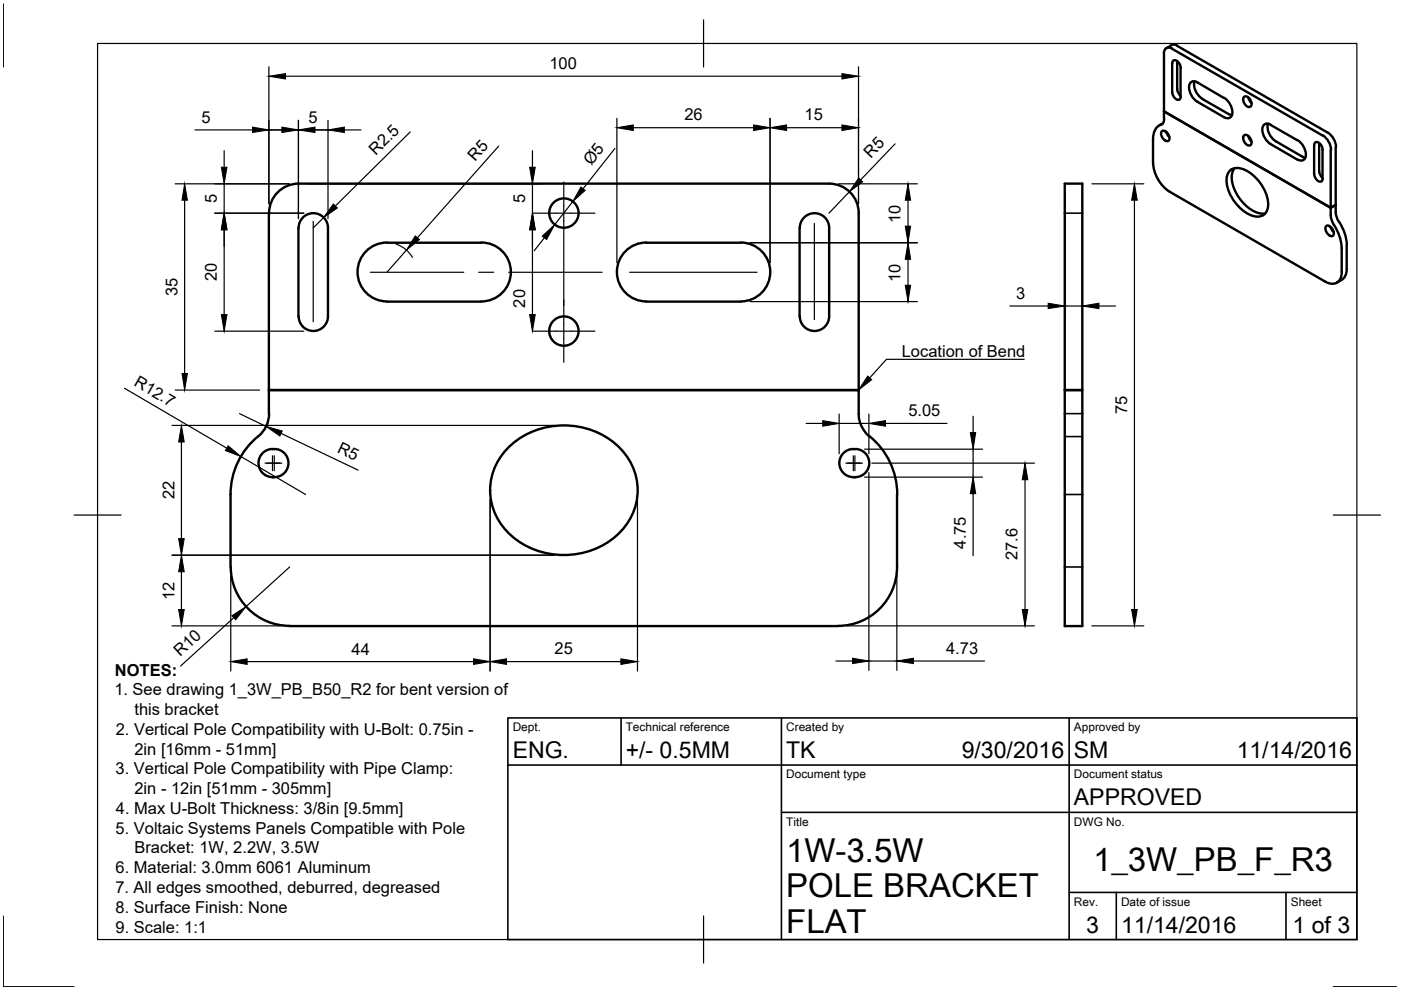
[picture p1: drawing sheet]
<svg xmlns="http://www.w3.org/2000/svg" width="297mm" height="210mm" viewBox="0 0 297 210" stroke-linecap="round" stroke-linejoin="round" font-family="sans-serif">
<!-- layer: Visible -->
<g fill="none" stroke="#000" stroke-width=".51">
<path d="M246.8 11.3a1.09 1.09 0 0 1 .5-1.1 1.09 1.09 0 0 1 1.2 .1l31.9 18.4M246.8 11.4v13.9M248.3 9.6a1.26 1.26 0 0 1 1.3 .1l31.9 18.4M248.4 9.6l-1.1 .6M248.5 19.5l.2 .7a.97 .97 0 0 0 1.6 .7v-.4M249.6 13v5.9M249.6 18.9a1.93 1.93 0 0 0 .7 1.4M250.3 14.4v6.2M250.3 14.4l-.1-.7a.97 .97 0 0 0-1.6-.7l-.1 6.5M253.3 17.2a3.6 3.6 0 0 0 1.6 3.7M253.9 17.5l5.6 3.3M253.9 17.5a1.09 1.09 0 0 0-1.3-.2 1.09 1.09 0 0 0-.5 1.2 3.9 3.9 0 0 0 1.8 3.1"/>
<path d="M225.7 38.9h3.8v43.8h-3.8zM244.5 29.5v5.1M244.5 34.5a7.8 7.8 0 0 0 3.5 6.2l32.9 19a2.17 2.17 0 0 0 2.5 .2 2.17 2.17 0 0 0 1.1-2.3M246.1 26.4a2.97 2.97 0 0 0-1.6 3.1M246.5 26.2l-.7 .4M246.8 25.2a1.19 1.19 0 0 1-.6 1.3M247.1 27.9l.5 .4a.93 .93 0 0 1-.2 1.6 1.54 1.54 0 0 1-1-2.2h.3l.4 .2M247.3 28l.6 1M254.9 21l5.7 3.2M259.5 20.7a3.4 3.4 0 0 1 1.5 4 1.1 1.1 0 0 1-1.5 .1l-5.6-3.2M260.6 24.2l.6 .2M261 36a3.6 3.6 0 0 1 4 .7 8.8 8.8 0 0 1 3.8 7.2 2.3 2.3 0 0 1-3.4 1.8 8.9 8.9 0 0 1-5.3-8l.4-1.3z"/>
<path d="M261.8 35.6a5 5 0 0 0 .4 5.4 7.8 7.8 0 0 0 5.5 4.3l.6-.1M263.8 28.6a1.42 1.42 0 0 1 1.3 2.2 1.42 1.42 0 0 1-1.3-2.2zM263.8 20.5a1.42 1.42 0 0 1 1.3 2.1 1.42 1.42 0 0 1-1.3-2.1zM264.7 28.9l.2 .6 .5 .5M264.7 20.7l.2 .6 .5 .5M268.8 26.2a3.6 3.6 0 0 0 1.7 3.8M269.4 26.5l5.7 3.2M269.4 30.6l5.7 3.3M269.4 26.4a1.09 1.09 0 0 0-1.2-.1 1.09 1.09 0 0 0-.6 1.2 3.9 3.9 0 0 0 1.8 3.1M270.5 30l5.6 3.2M275.1 29.7a3.4 3.4 0 0 1 1.5 4 1.1 1.1 0 0 1-1.5 .1M276.1 33.2l.7 .2"/>
<path d="M279.7 30.4v5.9a1.93 1.93 0 0 0 .7 1.4M280.4 31.8v6.1M280.4 28.7a3.9 3.9 0 0 1 1.8 3.1M280.4 31.8l-.1-.8a.97 .97 0 0 0-1.6-.6l-.1 6.5 .2 .7a.97 .97 0 0 0 1.6 .7v-.4M281.5 28.1a3.9 3.9 0 0 1 1.8 3.1M282.1 31.8v12.3M283.2 31.2v13.8l.1 .8 .6 1.2M57 45.2v42.5M63.3 48.3v18.8M63.3 48.3a3.1 3.1 0 0 1 3.1-3.1 3.1 3.1 0 0 1 3.1 3.1M69.5 48.3v18.8M82 51.5h20.1"/>
<path d="M82 51.4a6.2 6.2 0 0 0-6.2 6.3 6.2 6.2 0 0 0 6.2 6.2M102.1 51.4a6.2 6.2 0 0 1 6.2 6.3 6.2 6.2 0 0 1-6.2 6.2M137 51.5h20M137 51.4a6.2 6.2 0 0 0-6.2 6.3 6.2 6.2 0 0 0 6.2 6.2M157.1 51.4a6.2 6.2 0 0 1 6.2 6.3 6.2 6.2 0 0 1-6.2 6.2M169.5 48.3v18.8M169.6 48.3a3.1 3.1 0 0 1 3.1-3.1 3.1 3.1 0 0 1 3.1 3.1M175.8 48.3v18.8M182.1 45.2a6.2 6.2 0 0 0-6.3-6.3h-112.5a6.2 6.2 0 0 0-6.2 6.3M182.1 45.2v37.5h-125.1h125.1v5a6.4 6.4 0 0 0 2.2 4.9M281.8 47.9a1.5 1.5 0 0 1 .8 2.1l-.8-.1M281.9 47.9l-.4-.1a.93 .93 0 0 0-.1 1.6l.5 .5"/>
<path d="M282.1 48.1l.7 1.1M282.1 44.1l-35.3-20.5 35.3 20.5a5.5 5.5 0 0 0 .5 3.2 10.1 10.1 0 0 1 1.9 5.3M283.2 43.5l-1.1 .6M283.9 47l.8 1.4 .7 2.2 .2 1.4-.1 5.1M284.5 52.6v5M285.5 57a2.81 2.81 0 0 1-2.1 2.9M63.3 67.1a3.1 3.1 0 0 0 3.1 3.1 3.1 3.1 0 0 0 3.1-3.1M82 64h20.1M137 64h20M169.6 67.1a3.1 3.1 0 0 0 3.1 3.1 3.1 3.1 0 0 0 3.1-3.1M54.7 92.5a15.9 15.9 0 0 0-5.8 12.3v15.4M57.1 87.7a6.2 6.2 0 0 1-2.3 4.8"/>
<path d="M57.8 95.2h.4M57.8 95.2a3 3 0 0 0-3 3.2 3 3 0 0 0 3.4 2.8M58.2 95.2a2.98 2.98 0 0 1 3 3 2.98 2.98 0 0 1-3 3M107.5 95.2a17 17 0 0 1 25 1.1 12.6 12.6 0 0 1-3 18.2 17.1 17.1 0 0 1-22.9-2.9 12.4 12.4 0 0 1 .9-16.4zM180.9 95.2h.4M180.9 95.2a2.98 2.98 0 0 0-2.9 3 2.98 2.98 0 0 0 2.9 3M181.3 95.2a2.98 2.98 0 0 1 3 3 2.98 2.98 0 0 1-3 3M184.4 92.5a15.9 15.9 0 0 1 5.8 12.3M225.7 82.7h3.8v50h-3.8zM180.9 101.2h.4M190.2 104.8v15.4a12.5 12.5 0 0 1-12.5 12.5h-116.3a12.6 12.6 0 0 1-12.5-12.5"/>
<circle cx="119.6" cy="45.2" r="3.1"/>
<circle cx="119.6" cy="70.2" r="3.1"/>
</g>
<!-- layer: Visible Narrow -->
<path d="M225.7 45.2h3.8M225.7 92.6h3.8M225.7 87.7h3.8M225.7 104.8h3.8M225.7 120.2h3.8" fill="none" stroke="#000" stroke-width=".34"/>
<!-- layer: Border -->
<path d="M.7 .8v13.4M20.7 9.2h267v190h-267zM149.2 4.2v10M15.7 109.2h10M282.7 109.2h10M.7 194.2v15h15M149.2 194.2v10M282.7 209.2h13.4" fill="none" stroke="#000" stroke-width=".25"/>
<!-- layer: TitleBlock -->
<path d="M107.7 152.2h180v47h-180zM131.7 152.2v10M165.7 152.2v47M226.7 152.2v47M107.7 162.2h180M165.7 172.2h122M226.7 189.2h61M236.7 189.2v10M272.7 189.2v10" fill="none" stroke="#000" stroke-width=".34"/>
<!-- layer: Dimensions -->
<g fill="none" stroke="#000" stroke-width=".25">
<path d="M57 14.2v29M60.5 16.2h118M182 14.2v29M37.2 39h24.1M41.3 27.5h12.2M47.5 31.9v3.6M47.5 39v6.2M56.3 27.5h14M63.3 25.5v20.8M65.3 39h49.6M69.5 25.5v20.8M73 27.5h3.5"/>
<path d="M87 28l-15.9 15.7M105.7 31l-17.2 19.4M112.9 31.9v3.6M112.9 39v6.2M130.4 31.5l-6.8 8.5M130.8 25.1v30.6M134.3 27.1h25.5M163.3 25.1v30.6M166.8 27.1h11.7M177.8 39h16.7M189.8 30.5l-7.3 7.6M231.5 39h11"/>
<path d="M39.1 42.4v36.8M45.5 45.2h18.9M47.5 48.7v18M68.6 46.1l-2.2 2.2M84 51.8l1.2 .5 1 .8 1.3 1.5M86.2 53l-4.2 4.7M112.9 48.7v18M115.4 50.4l-2.1 2.8M121.4 42.7l-3.8 5M159 51.5h35.5M180.1 40.7l-4.3 4.5M192.5 42.4v5.5"/>
<path d="M192.5 55v5.5M225.7 41v25.9M229.5 41v25.9M240.5 42.4v86.8M45.5 70.2h18.9M159 64h35.5M214.1 64.9h8.1M225.7 64.9h3.8M233 64.9h3.5M26.4 82.3l21.7 12.7M36.5 90.2h81M37.2 82.7h17.8"/>
<path d="M38.5 93.7v20.5M50.8 87.7l5.6 2.7M51.1 96.8l13.7 8M59.6 91.9l16.3 7.8M170.9 89.8h3.5M177.9 87.8v8.4M177.9 89.8h6.3M183.3 95.2h25M184.2 87.8v8.4M184.9 98.2h34.4M187.7 89.8h13.1M206.3 88.3v3.4"/>
<path d="M206.3 95.2v6M36.5 117.7h81M103.9 105.9v36.4M135.2 105.9v36.4M183.3 101.2h25M184.2 100.2v41.9M190.1 106.8v35.3M206.3 104.7v13.1M217.3 101.7v27.5M36.5 132.7h22.9M38.5 121.2v8M48.9 122.2v20.1"/>
<path d="M49.6 131l-11.3 10.2M61.4 120.2l-9.3 8.4M179.6 132.7h39.7M231.5 132.7h11M52.4 140.3h48M107.4 140.3h24.2M177.2 140.2h3.5M184.2 140.2h5.9M193.7 140.2h15"/>
</g>
<g fill="#000" stroke="#000" stroke-width=".21">
<path d="M57 16.2l3.5-.6v1.1zM178.5 15.6l3.5 .6-3.5 .5zM46.9 35.5h1.2l-.6 3.5zM53.5 27l3.5 .5-3.5 .6zM59.8 27l3.5 .5-3.5 .6zM63.3 27.5l3.5-.5v1.1zM69.5 27.5l3.5-.5v1.1zM112.3 35.5h1.2l-.6 3.5zM123.2 39.7l.9 .7-2.7 2.3zM130.8 27.1l3.5-.6v1.2zM159.8 26.5l3.5 .6-3.5 .6zM163.3 27.1l3.5-.6v1.2z"/>
<path d="M178.5 26.5l3.5 .6-3.5 .6zM182.1 37.7l.8 .9-2.8 2.1zM39.1 39l.6 3.4h-1.1zM47.5 45.2l.6 3.5h-1.2zM70.7 43.3l.8 .8-2.9 2zM88 50l.9 .8-2.7 2.2zM112.9 45.2l.6 3.5h-1.2zM115 50.1l2.6-2.4-1.7 3.1zM191.9 47.9h1.2l-.6 3.6zM192.5 39l.6 3.4h-1.2zM192.5 51.5l.6 3.5h-1.2zM240.5 39l.6 3.4h-1.2z"/>
<path d="M38.6 79.2h1.1l-.6 3.5zM46.9 66.7h1.2l-.6 3.5zM112.3 66.7h1.2l-.6 3.5zM191.9 60.5h1.2l-.6 3.5zM222.2 64.3l3.5 .6-3.5 .5zM229.5 64.9l3.5-.6v1.1zM38.5 90.2l.6 3.5h-1.2zM48.4 94.5l2.7 2.3-3.3-1.3zM56.4 90.4l3.4 1-.5 1zM174.4 89.2l3.5 .6-3.5 .6zM184.2 89.8l3.5-.6v1.2zM205.7 91.7h1.2l-.6 3.5z"/>
<path d="M37.9 114.2h1.2l-.6 3.5zM206.3 101.2l.6 3.5h-1.2zM217.3 98.2l.6 3.5h-1.2zM37.9 129.2h1.2l-.6 3.5zM38.5 117.7l.6 3.5h-1.2zM49.2 130.5l2.9-1.9-2.1 2.8zM48.9 140.3l3.5-.6v1.2zM100.4 139.7l3.5 .6-3.5 .6zM103.9 140.3l3.5-.6v1.2zM131.6 139.7l3.6 .6-3.6 .6zM180.7 139.6l3.5 .6-3.5 .5zM190.1 140.2l3.6-.6v1.1z"/>
<path d="M216.7 129.2h1.2l-.6 3.5zM239.9 129.2h1.2l-.6 3.5z"/>
</g>
<!-- layer: Center Lines -->
<g fill="none" stroke="#000" stroke-width=".25">
<path d="M119.5 38.6v38.2M66.4 46.9v21.3M78.5 57.7h19.8M101.5 57.7h3.2M107.9 57.7h19.8M112.9 45.2h13.2M133.5 57.7h27M172.7 47.4v20.4M112.9 70.2h13.2M56.2 98.2h3.6M57.8 96.6v3.2M58.2 96.6v3.2"/>
<path d="M179.3 98.2h3.6M180.9 96.6v3.2M181.3 96.6v3.2"/>
</g>
<!-- layer: Annotations -->
<path d="M184 79.7l.8 .8-2.8 2.2z" fill="#000" stroke="#000" stroke-width=".21"/>
<path d="M217.2 76.2h-29.3l-3.5 3.9" fill="none" stroke="#000" stroke-width=".25"/>
<g font-size="7">
<text x="166.7" y="182.7">1W-3.5W</text>
<text x="231.8" y="184.7">1_3W_PB_F_R3</text>
<text x="166.7" y="190.2">POLE BRACKET</text>
<text x="166.7" y="197.7">FLAT</text>
</g>
<g font-size="4.9">
<text x="108.7" y="160.7">ENG.</text>
<text x="132.7" y="160.7">+/- 0.5MM</text>
<text x="166.7" y="160.7">TK</text>
<text x="203.9" y="160.7">9/30/2016</text>
<text x="227.7" y="160.7">SM</text>
<text x="262.2" y="160.7">11/14/2016</text>
<text x="227.7" y="170.7">APPROVED</text>
<text x="230.3" y="197.9">3</text>
<text x="237.7" y="197.7">11/14/2016</text>
<text x="274.1" y="197.9">1 of 3</text>
</g>
<g font-size="3.5">
<text x="116.5" y="14.6">100</text>
<text x="42.7" y="26">5</text>
<text x="65.4" y="26">5</text>
<text x="145.1" y="25.5">26</text>
<text x="170.6" y="25.5">15</text>
<text x="79.7" y="33" transform="rotate(-45 79.7 33)">R2.5</text>
<text x="100.7" y="34.3" transform="rotate(-48 100.7 34.3)">R5</text>
<text x="125.4" y="35.2" transform="rotate(-52 125.4 35.2)">Ø5</text>
<text x="184.6" y="33.6" transform="rotate(-46 184.6 33.6)">R5</text>
<text x="46" y="43.1" transform="rotate(-90 46 43.1)">5</text>
<text x="111.4" y="43.1" transform="rotate(-90 111.4 43.1)">5</text>
<text x="191" y="47.3" transform="rotate(-90 191 47.3)">10</text>
<text x="46" y="59.6" transform="rotate(-90 46 59.6)">20</text>
<text x="191" y="59.8" transform="rotate(-90 191 59.8)">10</text>
<text x="37.6" y="62.8" transform="rotate(-90 37.6 62.8)">35</text>
<text x="111.4" y="65.2" transform="rotate(-90 111.4 65.2)">20</text>
<text x="215.5" y="63.3">3</text>
<text x="191.2" y="75.7">Location of Bend</text>
<text x="28.2" y="81.6" transform="rotate(30 28.2 81.6)">R12.7</text>
<text x="192.6" y="88.3">5.05</text>
<text x="239" y="87.8" transform="rotate(-90 239 87.8)">75</text>
<text x="71.3" y="95.8" transform="rotate(25 71.3 95.8)">R5</text>
<text x="37" y="105.9" transform="rotate(-90 37 105.9)">22</text>
<text x="204.8" y="116.3" transform="rotate(-90 204.8 116.3)">4.75</text>
<text x="215.8" y="118.8" transform="rotate(-90 215.8 118.8)">27.6</text>
<text x="37" y="127.2" transform="rotate(-90 37 127.2)">12</text>
<text x="24.4" y="143.2">NOTES:</text>
<text x="38.2" y="139.3" transform="rotate(-42 38.2 139.3)">R10</text>
<text x="74.5" y="138.8">44</text>
<text x="117.6" y="138.8">25</text>
<text x="200.6" y="138.6">4.73</text>
<text x="24.2" y="147.4">1. See drawing 1_3W_PB_B50_R2 for bent version of</text>
<text x="24.5" y="155.8">2. Vertical Pole Compatibility with U-Bolt: 0.75in -</text>
<text x="28.5" y="151.6">this bracket</text>
<text x="28.5" y="160">2in [16mm - 51mm]</text>
<text x="24.5" y="164.2">3. Vertical Pole Compatibility with Pipe Clamp:</text>
<text x="24.6" y="172.6">4. Max U-Bolt Thickness: 3/8in [9.5mm]</text>
<text x="28.5" y="168.4">2in - 12in [51mm - 305mm]</text>
<text x="24.5" y="176.8">5. Voltaic Systems Panels Compatible with Pole</text>
<text x="24.5" y="185.2">6. Material: 3.0mm 6061 Aluminum</text>
<text x="28.5" y="181">Bracket: 1W, 2.2W, 3.5W</text>
<text x="24.5" y="189.3">7. All edges smoothed, deburred, degreased</text>
<text x="24.5" y="193.5">8. Surface Finish: None</text>
<text x="24.5" y="197.7">9. Scale: 1:1</text>
</g>
<g font-size="2.5">
<text x="108.7" y="155">Dept.</text>
<text x="132.7" y="155">Technical reference</text>
<text x="166.7" y="155">Created by</text>
<text x="227.7" y="155">Approved by</text>
<text x="166.7" y="165">Document type</text>
<text x="227.7" y="165">Document status</text>
<text x="166.7" y="175">Title</text>
<text x="227.7" y="175">DWG No.</text>
<text x="227.7" y="192">Rev.</text>
<text x="237.7" y="192">Date of issue</text>
<text x="273.7" y="192">Sheet</text>
</g>
</svg>
